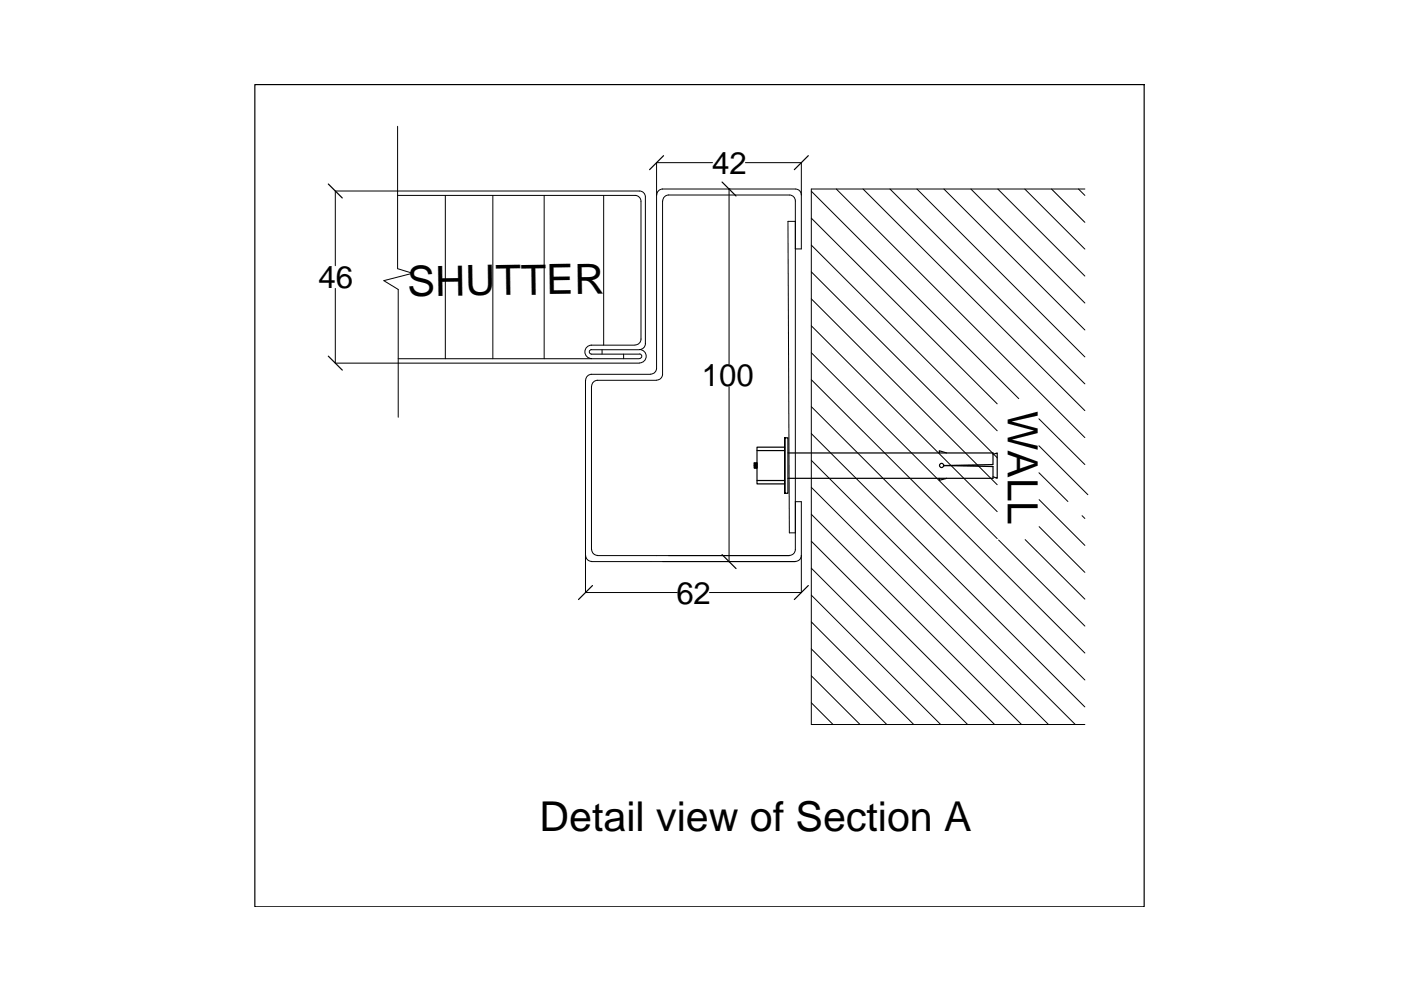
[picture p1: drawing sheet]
<svg xmlns="http://www.w3.org/2000/svg" width="297mm" height="210mm" viewBox="0 0 297 210" stroke-linecap="round" stroke-linejoin="round" font-family="sans-serif">
<!-- layer: 0 -->
<g fill="none" stroke="#000" stroke-width=".21">
<path d="M84.3 26.8v30.2l3.2 .9-6.1 1.6 3 1.9v27.1M151.1 34.5h-11.9v43.6a1.25 1.25 0 0 1-1.2 1.2M158 34.5h11.9v18.3h-1.3M71.1 56.3v-15.8h64.5a1.25 1.25 0 0 1 1.2 1.2v31.2a1.25 1.25 0 0 1-1.2 1.2 1.42 1.42 0 0 1 1.4 1.4 1.42 1.42 0 0 1-1.4 1.4M84.3 41.4h50.4a1.25 1.25 0 0 1 1.2 1.3M94.4 41.4v34.7M104.5 41.4v34.7M115.4 41.4v34.7M128 41.4v31.8M135.9 42.7v29.2M140.5 42.6v36.7a1.25 1.25 0 0 1-1.3 1.3M140.5 40.1h28.1"/>
<path d="M140.5 40.1a1.25 1.25 0 0 0-1.3 1.2M141.7 41.3h25.7M141.8 41.3a1.25 1.25 0 0 0-1.3 1.3M154.6 40.1v37.1M167.4 41.3a1.25 1.25 0 0 1 1.2 1.3v73.9a1.25 1.25 0 0 1-1.2 1.3M168.6 46.9h-1.5l.3 66.1h1.2M168.6 40.1a1.25 1.25 0 0 1 1.3 1.2M172 57.6l39.4 39.5M172 52l39.4 39.3M172 46.3l39.4 39.3M172 40.5l44 44M177.3 40.1l52.7 52.7"/>
<path d="M183 40.1l47 47M188.7 40.1l41.3 41.3M194.4 40.1l35.6 35.6M200.1 40.1l29.9 29.9M205.8 40.1l24.2 24.1M211.6 40.1l18.4 18.4M217.3 40.1l12.7 12.7M222.9 40.1l7.1 7M228.7 40.1l1.3 1.3M230 40.1h-58v113.5h58M71.1 61.2v15.8h64.5M84.4 76.1h51.2"/>
<path d="M125.4 74.2h10.2M125.4 74.1a.49 .49 0 0 0-.5 .5 .49 .49 0 0 0 .5 .5h10.2M127.6 74.2v.9M132.2 75.1v1M134.6 73.2h-9.2a1.42 1.42 0 0 0-1.4 1.4 1.42 1.42 0 0 0 1.4 1.4M135.6 75a.49 .49 0 0 1 .5 .5 .49 .49 0 0 1-.5 .5M135.9 71.9a1.25 1.25 0 0 1-1.2 1.2M137.9 79.4h-12.5a1.25 1.25 0 0 0-1.2 1.2M172 74.8l39.4 39.4M172 69.1l39.4 39.4M172 63.4l39.4 39.4M124.1 80.6v45h19.5"/>
<path d="M125.4 81.9v34.6M139.2 80.6h-12.5a1.25 1.25 0 0 0-1.3 1.3M154.6 82v37.1M172 97.6l56 56M172 91.9l58 58M172 86.2l58 58M172 80.5l58 58M220.3 94.5l10.3 10.4M220.3 88.8l9.7 9.7M124.2 117.8a1.25 1.25 0 0 0 1.2 1.2l43.2 .1M125.4 116.5a1.25 1.25 0 0 0 1.3 1.3h40.7M168.6 106.4h1.3v19.2h-19.5"/>
<path d="M169.9 117.8a1.25 1.25 0 0 1-1.3 1.2M172 114.8l38.9 38.8M172 109l44.6 44.6M172 103.3l50.3 50.3M211.7 114.5l18.3 18.2M217.4 114.4l12.6 12.6M220.3 100.2l6.1 6.1M220.3 111.7l9.7 9.7M220.3 105.9l9.7 9.7M229.4 109.3l.6 .6M172 137.6l16 16M172 131.9l21.7 21.7"/>
<path d="M172 126.2l27.4 27.4M172 120.5l33.2 33.1M172 149l4.6 4.6M172 143.3l10.3 10.3"/>
</g>
<g fill="none" stroke="#000" stroke-width=".25">
<path d="M54 17.9h188.6v174.4h-188.6zM69.6 39l3 3M140.7 33l-3 3M153.1 38.6l3 3M171.4 33l-3 3M154.5 40.1h.1M69.6 75.5l3 3M159.9 98.2h.6v1.1h-.6zM159.9 98.6l.1 .7M159.9 98.2l.3 1M160.1 98.2l.2 1.1M160.2 98.2l.3 1"/>
<path d="M160.3 98.2l.2 .8M160.5 98.2v.4M160.5 95.5h5.9M166.4 94.8h-5.9v7.8h5.9M166.4 92.8v11.8h.7v-11.8h-.7v11.8M167.1 96h43.4v2.5l-10.5 .2 10.5 .2v2.5h-43.4M199.2 96v-.4l1.5 .4M200 98.7h.1M210.5 96.3l.9-.3v5.4l-.9-.3M153.1 117.6l3 3M154.5 119.1h.1M160.5 101.9h5.9"/>
<path d="M199.2 101.4v.4l1.5-.4M125.6 124.1l-2.9 3M171.4 124.1l-3 3"/>
<circle cx="199.6" cy="98.7" r=".44"/>
</g>
<g font-size="8.8">
<text x="86.4" y="62.8" transform="rotate(-1 86.4 62.8)">SHUTTER</text>
<text x="213.7" y="87.1" transform="rotate(90 213.7 87.1)">WALL</text>
</g>
<text font-size="8.7" x="114.4" y="176.2">Detail view of Section A</text>
<g font-size="6.6">
<text x="151" y="36.9">42</text>
<text x="67.5" y="61.1">46</text>
<text x="148.8" y="81.9">100</text>
<text x="143.4" y="128">62</text>
</g>
</svg>
